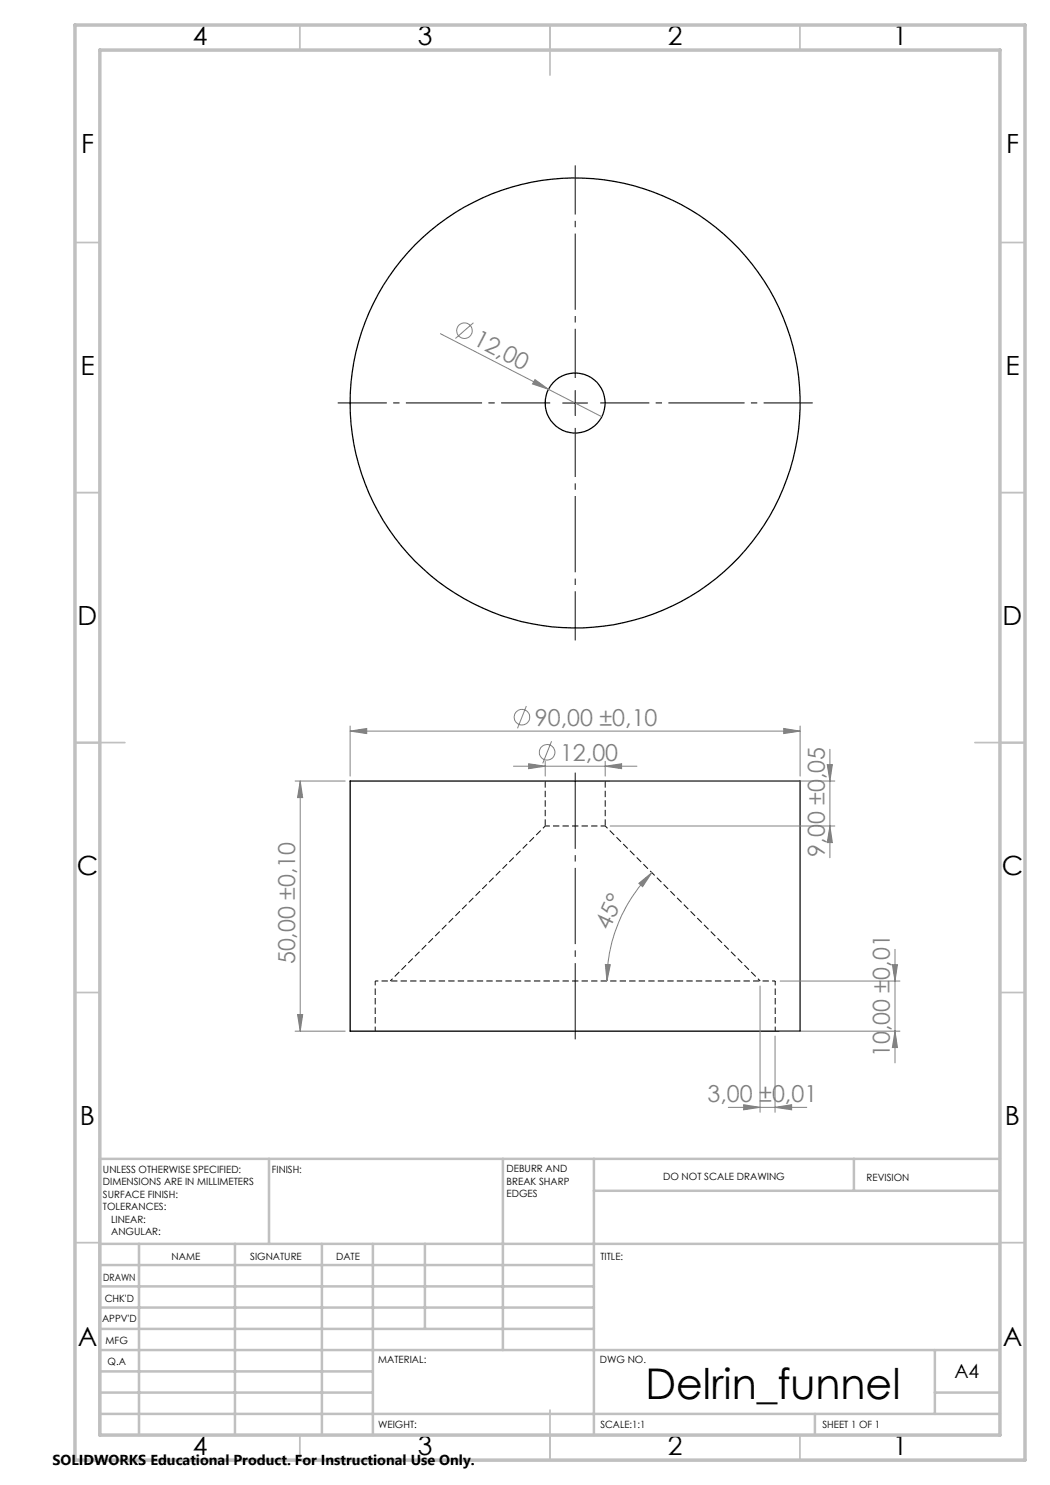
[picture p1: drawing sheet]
<svg xmlns="http://www.w3.org/2000/svg" width="210mm" height="297mm" viewBox="0 0 210 297" stroke-linecap="round" stroke-linejoin="round" font-family="sans-serif">
<path d="M109 165.2l-31 31M75 196.2h80M152 196.2l-31-31" fill="none" stroke="#000" stroke-width=".2" stroke-dasharray="1.3 .6" stroke-dashoffset=".6" stroke-linecap="butt"/>
<path d="M109 165.2h12M75 196.2v10M155 206.2v-10" fill="none" stroke="#000" stroke-width=".2" stroke-dasharray="1.3 .6" stroke-dashoffset=".4" stroke-linecap="butt"/>
<path d="M109 156.2v9M121 165.2v-9" fill="none" stroke="#000" stroke-width=".2" stroke-dasharray="1.3 .6" stroke-dashoffset="-.1" stroke-linecap="butt"/>
<g fill="none" stroke="#000" stroke-width=".25">
<path d="M70 156.2h90v50h-90z"/>
<circle cx="115" cy="80.6" r="45"/>
<circle cx="115" cy="80.6" r="6"/>
</g>
<g fill="none" stroke="#808080" stroke-width=".2">
<path d="M88.1 66.7l32.3 16.7M94.7 64.6l-3.6 3.1M107 75.9l2.7 2-3.2-1.1zM59 156.2h10M60 156.2l.5 3.3h-1zM60 156.2v50M70 146.2l3.3-.5v1zM70 145.2v10M70 146.2h90M102.7 153.2h24.7M105.3 141.2l-1.8 4.5M105.7 152.7l3.3 .5-3.3 .5z"/>
<path d="M109 152.3v2.9M110.3 148.2l-1.8 4.5M121 153.2l3.3-.5v1zM121 152.3v2.9M122 156.2h45M156.7 145.7l3.3 .5-3.3 .5zM160 145.2v10M165.5 152.9h1l-.5 3.3zM166 149.9v21.7M122 165.2h45M127.8 176.7l2.6-2.1-1.9 2.7zM130.4 174.6a30.7 30.7 0 0 0-9 21.6"/>
<path d="M166 165.2l.5 3.3h-1zM121.1 192.9h1l-.7 3.3zM152 197.2v25.3M156 196.2h24M178.5 192.9h1l-.5 3.3zM179 189.9v22.7M59 206.2h10M59.5 202.9h1l-.5 3.3zM155 207.2v15.3M156 206.2h24M179 206.2l.5 3.3h-1zM145.7 221.5h15.7"/>
<path d="M148.7 220.9l3.3 .6-3.3 .5zM155 221.5l3.3-.6v1.1z"/>
<circle cx="92.9" cy="66.1" r="1.55"/>
<circle cx="104.4" cy="143.4" r="1.55"/>
<circle cx="109.4" cy="150.5" r="1.56"/>
</g>
<path d="M115 75.6v-42.5M110 80.6h-42.5M115 85.6v42.5M120 80.6h42.5" fill="none" stroke="#000" stroke-width=".2" stroke-dasharray="15.2 1.3 1.3 1.3" stroke-dashoffset="5.4" stroke-linecap="butt"/>
<path d="M115 154.2v54" fill="none" stroke="#000" stroke-width=".2" stroke-dasharray="15.2 1.3 1.3 1.3" stroke-dashoffset="-.3" stroke-linecap="butt"/>
<path d="M115 78.1v5M112.5 80.6h5" fill="none" stroke="#000" stroke-width=".2"/>
<g fill="none" stroke="#c0c0c0" stroke-width=".35">
<path d="M60 5v5M110 5v10M160 5v5M15 48.5h5M200 48.5h5M15 98.5h5M200 98.5h5M15 148.5h10M195 148.5h10M15 198.5h5M200 198.5h5M15 248.5h5"/>
<path d="M200 248.5h5M60 287v5M110 282v10M160 287v5"/>
</g>
<g fill="none" stroke="#c0c0c0" stroke-width=".5">
<path d="M53.8 231.8v17M100.6 231.8v38.2M118.8 231.8v55.2M118.8 238.2h81.2M170.8 231.8v6.4M200 231.8h-180v55.2M20 248.8h180M20 257.3h98.8M20 253h98.8M27.8 248.8v38.2M47 248.8v38.2M64.4 248.8v38.2"/>
<path d="M74.6 248.8v38.2M85 248.8v17M20 265.8h98.8M20 261.5h98.8M20 278.5h54.6M20 274.3h54.6M20 270h180M187 278.5h13M187 270v12.8M20 282.8h180M163 282.8v4.2"/>
</g>
<path d="M15 5h190v287h-190zM20 10h180v277h-180z" fill="none" stroke="#c0c0c0" stroke-width=".7"/>
<g fill="#808080">
<path d="M107 75.9l2.7 2-3.2-1.1z"/>
<path d="M70 146.2l3.3-.5v1zM156.7 145.7l3.3 .5-3.3 .5zM148.7 220.9l3.3 .6-3.3 .5zM155 221.5l3.3-.6v1.1z"/>
<path d="M127.8 176.7l2.6-2.1-1.9 2.7zM121.1 192.9h1l-.7 3.3z"/>
<path d="M166 165.2l.5 3.3h-1zM165.5 152.9h1l-.5 3.3z"/>
<path d="M179 206.2l.5 3.3h-1zM178.5 192.9h1l-.5 3.3z"/>
<path d="M60 156.2l.5 3.3h-1zM59.5 202.9h1l-.5 3.3z"/>
<path d="M105.7 152.7l3.3 .5-3.3 .5zM121 153.2l3.3-.5v1z"/>
</g>
<text font-size="8.5" x="129.1" y="279.7">Delrin_funnel</text>
<g font-size="5.3">
<text x="38.5" y="8.9">4</text>
<text x="83.5" y="8.9">3</text>
<text x="133.5" y="8.9">2</text>
<text x="178.5" y="8.9">1</text>
<text x="16.2" y="30.7">F</text>
<text x="201.2" y="30.7">F</text>
<text x="16.1" y="74.9">E</text>
<text x="201.1" y="74.9">E</text>
<text x="15.5" y="124.9">D</text>
<text x="200.5" y="124.9">D</text>
<text x="15.4" y="174.9">C</text>
<text x="200.4" y="174.9">C</text>
<text x="16" y="224.9">B</text>
<text x="201" y="224.9">B</text>
<text x="15.5" y="269.2">A</text>
<text x="200.5" y="269.2">A</text>
<text x="38.5" y="290.9">4</text>
<text x="83.5" y="290.9">3</text>
<text x="133.5" y="290.9">2</text>
<text x="178.5" y="290.9">1</text>
</g>
<g font-size="4.7" fill="#808080">
<text x="94.4" y="68.8" transform="rotate(27 94.4 68.8)">12,00</text>
<text x="107" y="145.1">90,00 ±0,10</text>
<text x="112" y="152.2">12,00</text>
<text x="165" y="171.4" transform="rotate(-90 165 171.4)">9,00 ±0,05</text>
<text x="121.8" y="186.1" transform="rotate(-65 121.8 186.1)">45°</text>
<text x="59" y="192.9" transform="rotate(-90 59 192.9)">50,00 ±0,10</text>
<text x="178" y="211.5" transform="rotate(-90 178 211.5)">10,00 ±0,01</text>
<text x="141.5" y="220.4">3,00 ±0,01</text>
</g>
<text font-size="3.9" x="190.9" y="275.5">A4</text>
<text font-size="2.9" x="10.5" y="292.9">SOLIDWORKS Educational Product. For Instructional Use Only.</text>
<g font-size="2">
<text x="20.6" y="234.6">UNLESS OTHERWISE SPECIFIED:</text>
<text x="20.6" y="237.1">DIMENSIONS ARE IN MILLIMETERS</text>
<text x="20.6" y="239.6">SURFACE FINISH:</text>
<text x="54.4" y="234.6">FINISH:</text>
<text x="101.3" y="234.5">DEBURR AND</text>
<text x="101.3" y="237">BREAK SHARP</text>
<text x="101.3" y="239.5">EDGES</text>
<text x="132.6" y="236">DO NOT SCALE DRAWING</text>
<text x="173.3" y="236.2">REVISION</text>
<text x="20.6" y="242.1">TOLERANCES:</text>
<text x="22.2" y="244.6">LINEAR:</text>
<text x="22.2" y="247.1">ANGULAR:</text>
<text x="34.3" y="252">NAME</text>
<text x="50" y="251.9">SIGNATURE</text>
<text x="67.2" y="251.9">DATE</text>
<text x="120.1" y="251.9">TITLE:</text>
<text x="20.6" y="256.1">DRAWN</text>
<text x="20.9" y="260.3">CHK'D</text>
<text x="20.4" y="264.4">APPV'D</text>
<text x="21.1" y="268.8">MFG</text>
<text x="21.5" y="273">Q.A</text>
<text x="75.6" y="272.5">MATERIAL:</text>
<text x="120" y="272.5">DWG NO.</text>
<text x="75.6" y="285.5">WEIGHT:</text>
<text x="120.1" y="285.6">SCALE:1:1</text>
<text x="164.5" y="285.6">SHEET 1 OF 1</text>
</g>
</svg>
